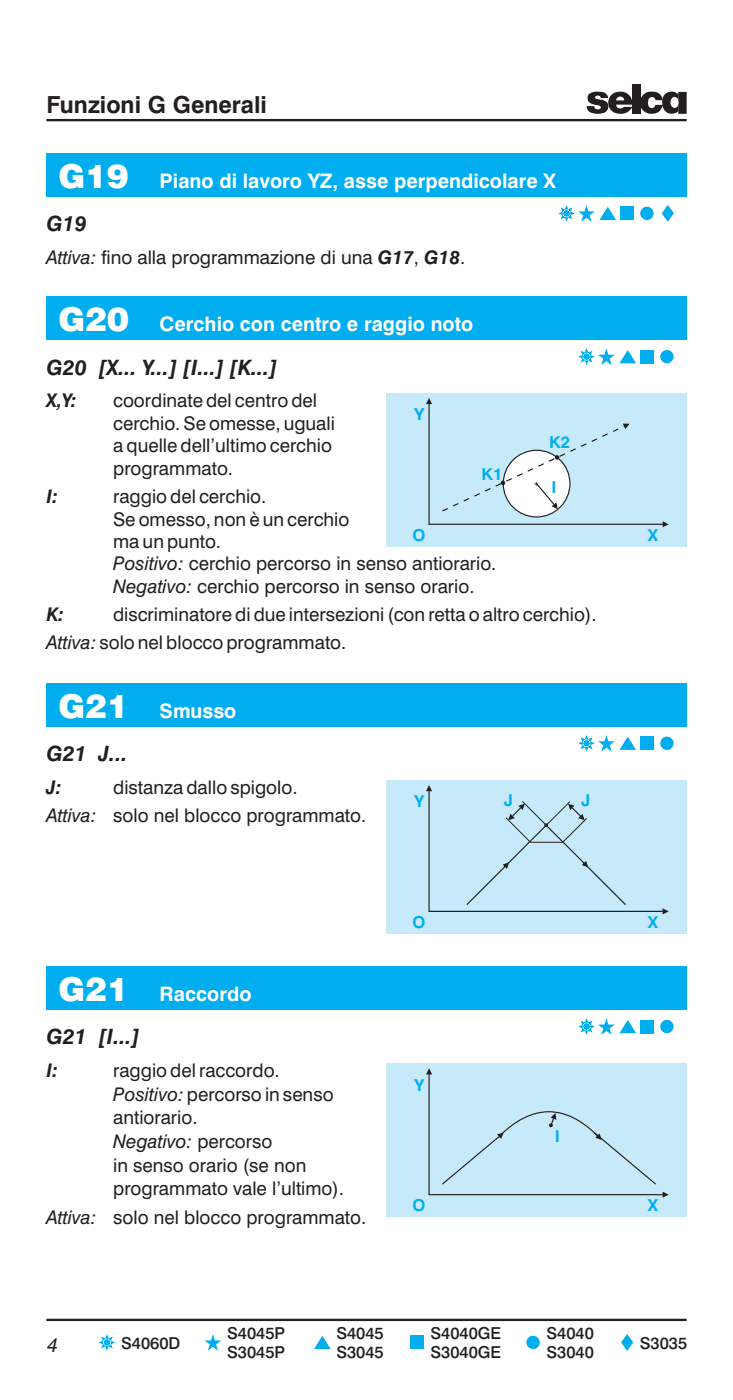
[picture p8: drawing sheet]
<svg xmlns="http://www.w3.org/2000/svg" width="110mm" height="210mm" viewBox="0 0 110 210" stroke-linecap="round" stroke-linejoin="round" font-family="sans-serif">
<path d="M7 198h96" fill="none" stroke="#231f20" stroke-width=".35"/>
<g fill="#00aeef">
<path d="M94 200.1l.9 1.3-.9 1.3-.9-1.3z" fill-rule="evenodd"/>
<path d="M48.3 200.4l1.3 2h-2.5z" fill-rule="evenodd"/>
<path d="M15.1 200.5l2.2 .9-2.2 .9 .9-2.1 .9 2.1-2.1-.9 2.1-.9-.9 2.2z" fill-rule="evenodd"/>
<path d="M84.1 31.1l2.1 .9-2.1 .9 .8-2.1 .9 2.1-2.1-.9 2.1-.9-.9 2.2z" fill-rule="evenodd"/>
<path d="M91.1 31l1.3 2h-2.5z" fill-rule="evenodd"/>
<path d="M100.1 30.7l.9 1.3-.9 1.3-.9-1.3z" fill-rule="evenodd"/>
<path d="M87.1 110.6l2.1 .9-2.1 .9 .8-2.1 .9 2.1-2.1-.9 2.1-.9-.9 2.2z" fill-rule="evenodd"/>
<path d="M94.1 110.5l1.3 2h-2.5z" fill-rule="evenodd"/>
<circle cx="79.9" cy="201.4" r="1"/>
<circle cx="97" cy="32" r="1"/>
<circle cx="100" cy="111.5" r="1"/>
</g>
<g fill="#00aeef">
<path d="M30.7 201.1h.9l.3-.9 .3 .9h1l-.8 .6 .3 1-.8-.6-.8 .6 .3-1z"/>
<path d="M61.5 200.4h2v2h-2z"/>
<path d="M86.7 31.7h.9l.3-.9 .3 .9h1l-.8 .6 .3 1-.8-.6-.7 .6 .3-1z"/>
<path d="M93 31h2v2h-2z"/>
<path d="M7 23h96v6.5h-96z"/>
<path d="M7 102.5h96v6.5h-96z"/>
<path d="M89.7 111.2h.9l.3-.9 .3 .9h1l-.8 .6 .3 1-.8-.6-.7 .6 .3-1z"/>
<path d="M96 110.5h2v2h-2z"/>
</g>
<path d="M58 117h45v23h-45z" fill="#c7eafb"/>
<path d="M64.3 118.7v18.1" fill="none" stroke="#231f20" stroke-width=".18"/>
<path d="M64.3 117.8l.5 .9h-.9z" fill="#231f20"/>
<path d="M64.3 136.7h35.1" fill="none" stroke="#231f20" stroke-width=".18"/>
<path d="M99.3 136.3l1 .4-1 .5z" fill="#231f20"/>
<path d="M75.7 130l-5.7 5.7" fill="none" stroke="#231f20" stroke-width=".18"/>
<path d="M75.4 129.7l.9-.3-.3 .9z" fill="#231f20"/>
<path d="M81.8 123.8l5.8 5.7M81.9 123.8l-6.3 6.3M87.4 129.4l6.4 6.3" fill="none" stroke="#231f20" stroke-width=".18"/>
<path d="M87.9 129.1l.3 1-1-.3z" fill="#231f20"/>
<path d="M75.9 122.7l3.5 3.5M78.3 120.2l3.6 3.6M79.4 126.4h5M85.5 120.3l-3.6 3.5M88 122.8l-3.6 3.5" fill="none" stroke="#231f20" stroke-width=".15"/>
<circle cx="81.9" cy="123.8" r=".2" fill="#231f20" stroke="#231f20" stroke-width=".18"/>
<path d="M78.1 121.2l-1.3 1.2" fill="none" stroke="#231f20" stroke-width=".18"/>
<g fill="#231f20">
<path d="M76.5 122.1l.7 .6-1 .4z"/>
<path d="M77.7 120.9l1-.3-.3 .9z"/>
</g>
<path d="M85.8 121.2l1.2 1.2" fill="none" stroke="#231f20" stroke-width=".18"/>
<g fill="#231f20">
<path d="M86.7 122.7l.6-.6 .4 1z"/>
<path d="M85.2 120.6l.9 .3-.6 .6z"/>
</g>
<g fill="#00aeef">
<path d="M7 145h96v6.5h-96z"/>
<path d="M89.7 153.7h.9l.3-.9 .3 .9h1l-.8 .6 .3 1-.8-.6-.7 .6 .3-1z"/>
<path d="M96 153h2v2h-2z"/>
</g>
<g fill="#00aeef">
<path d="M87.1 153.1l2.1 .9-2.1 .9 .8-2.1 .9 2.1-2.1-.9 2.1-.9-.9 2.2z" fill-rule="evenodd"/>
<path d="M94.1 153l1.3 2h-2.5z" fill-rule="evenodd"/>
<circle cx="100" cy="154" r="1"/>
</g>
<path d="M58 159.5h45v23h-45z" fill="#c7eafb"/>
<path d="M64.3 161.2v18.1" fill="none" stroke="#231f20" stroke-width=".18"/>
<path d="M64.3 160.3l.5 .9h-.9z" fill="#231f20"/>
<path d="M64.3 179.2h35.1" fill="none" stroke="#231f20" stroke-width=".18"/>
<path d="M99.3 178.8l1 .4-1 .5z" fill="#231f20"/>
<path d="M74.8 170.5l-8.5 7.1" fill="none" stroke="#231f20" stroke-width=".18"/>
<path d="M74.5 170.2l1-.3-.4 1z" fill="#231f20"/>
<path d="M74.9 170.4a11.2 11.2 0 0 1 6.8-3.6 9.3 9.3 0 0 1 6.8 2.6l1.1 1M89.1 169.9l9.2 7.7" fill="none" stroke="#231f20" stroke-width=".18"/>
<path d="M89.9 170l.3 1-1-.3z" fill="#231f20"/>
<path d="M83 167.8l-.4 1" fill="none" stroke="#231f20" stroke-width=".18"/>
<path d="M82.5 167.7l.8-.7 .1 1z" fill="#231f20"/>
<circle cx="82.6" cy="168.8" r=".2" fill="#231f20" stroke="#231f20" stroke-width=".18"/>
<g fill="#00aeef">
<path d="M7 44.5h96v6.5h-96z"/>
<path d="M89.7 53.2h.9l.3-.9 .3 .9h1l-.8 .6 .3 1-.8-.6-.7 .6 .3-1z"/>
<path d="M96 52.5h2v2h-2z"/>
</g>
<g fill="#00aeef">
<path d="M87.1 52.6l2.1 .9-2.1 .9 .8-2.1 .9 2.1-2.1-.9 2.1-.9-.9 2.2z" fill-rule="evenodd"/>
<path d="M94.1 52.5l1.3 2h-2.5z" fill-rule="evenodd"/>
<circle cx="100" cy="53.5" r="1"/>
</g>
<path d="M58 59h45v23h-45z" fill="#c7eafb"/>
<path d="M64.3 60.6v18.1" fill="none" stroke="#231f20" stroke-width=".18"/>
<path d="M64.3 59.7l.5 .9h-.9z" fill="#231f20"/>
<path d="M64.3 78.7h35.1" fill="none" stroke="#231f20" stroke-width=".18"/>
<path d="M99.3 78.2l1 .5-1 .4z" fill="#231f20"/>
<circle cx="80.5" cy="72.6" r="5" fill="#fff"/>
<g fill="none" stroke="#231f20" stroke-width=".18">
<path d="M80.4 72.6l2.7 3.1"/>
<circle cx="80.5" cy="72.6" r="5"/>
</g>
<path d="M82.7 76l.7-.6 .2 1z" fill="#231f20"/>
<path d="M66.3 76.7l27.3-12.7" fill="none" stroke="#231f20" stroke-width=".18" stroke-dasharray=".9 .9" stroke-linecap="butt"/>
<path d="M93.4 63.5l1 .1-.6 .8z" fill="#231f20"/>
<g fill="#231f20" stroke="#231f20" stroke-width=".18">
<circle cx="75.4" cy="72.4" r=".25"/>
<circle cx="83.5" cy="68.6" r=".25"/>
</g>
<path d="M7 18h96" fill="none" stroke="#231f20" stroke-width=".35"/>
<path d="M94.8 12.7h1.2v4.4h-1.2z" fill="#231f20"/>
<g fill="#231f20">
<path d="M91.6 14.4a1.73 1.73 0 0 0-.1 2.1 1.73 1.73 0 0 0 2.1 .5 1.81 1.81 0 0 0 1.2-1h-1.3a.62 .62 0 0 1-.7 .3 .62 .62 0 0 1-.4-.6h2.4a1.84 1.84 0 0 0-1.1-1.9 1.84 1.84 0 0 0-2.1 .6zM92.5 14.7a.6 .6 0 0 1 .6-.2 .6 .6 0 0 1 .5 .6h-1.2z" fill-rule="evenodd"/>
<path d="M88.3 14.2a2.37 2.37 0 0 1 2.7 0l.2 .5h-1.1l-.1-.1a.46 .46 0 0 0-.8 0l.3 .3a1.63 1.63 0 0 1 1.7 .8 1.13 1.13 0 0 1-1.2 1.4 1.76 1.76 0 0 1-2-.8v-.4h1.1a.55 .55 0 0 0 .3 .5 .55 .55 0 0 0 .6-.1l.1-.2-.2-.2-1-.2a.92 .92 0 0 1-.6-1.5z" fill-rule="evenodd"/>
<path d="M96.4 14.3a1.81 1.81 0 0 1 2.9 .4v.3h-1a.58 .58 0 0 0-.7-.4 .58 .58 0 0 0-.4 .7 .66 .66 0 0 0 .7 .9l.4-.5h1.1a1.72 1.72 0 0 1-2.5 1.2 1.72 1.72 0 0 1-.5-2.6z" fill-rule="evenodd"/>
<path d="M101.7 13.8h1.3v3.3h-1.3z" fill-rule="evenodd"/>
<path d="M99.7 14.1a1.46 1.46 0 0 1 2 .1v.9a.62 .62 0 0 0-.8-.5 .62 .62 0 0 0-.4 .8 .62 .62 0 0 0 .5 .8 .62 .62 0 0 0 .7-.5v1a1.48 1.48 0 0 1-1.7 .2 1.48 1.48 0 0 1-.7-1.6v-.5z" fill-rule="evenodd"/>
</g>
<g font-size="4.9" fill="#fff">
<text x="8.8" y="28.2">G19</text>
<text x="8.8" y="49.7">G20</text>
<text x="8.8" y="107.7">G21</text>
<text x="8.8" y="150.2">G21</text>
</g>
<text font-size="3.5" fill="#231f20" x="7" y="17">Funzioni G Generali</text>
<g font-size="3.2" fill="#231f20">
<text x="7" y="34.7">G19</text>
<text x="7" y="56.2">G20 [X... Y...] [I...] [K...]</text>
<text x="7" y="114.2">G21 J...</text>
<text x="7" y="156.7">G21 [I...]</text>
</g>
<g font-size="3" fill="#fff">
<text x="23.9" y="28.1">Piano di lavoro YZ, asse perpendicolare X</text>
<text x="23.9" y="49.6">Cerchio con centro e raggio noto</text>
<text x="23.9" y="107.6">Smusso</text>
<text x="23.9" y="150.1">Raccordo</text>
</g>
<text font-size="3" fill="#231f20" x="7.1" y="202.9">4</text>
<g font-size="2.8" fill="#231f20">
<text x="7" y="39.6">Attiva: fino alla programmazione di una G17 G18.</text>
<text x="62" y="39.6">,</text>
<text x="7" y="61.1">X,Y:</text>
<text x="17" y="61.1">coordinatedelcentrodel</text>
<text x="17" y="64.5">cerchio.Seomesse,uguali</text>
<text x="17" y="67.8">aquelledell’ultimocerchio</text>
<text x="17" y="71.2">programmato.</text>
<text x="7" y="75.5">I:</text>
<text x="17" y="75.5">raggiodelcerchio.</text>
<text x="17" y="78.8">Seomesso,nonèuncerchio</text>
<text x="17" y="82.2">maunpunto.</text>
<text x="17" y="85.5">Positivo: cerchio percorso in senso antiorario.</text>
<text x="17" y="88.9">Negativo: cerchio percorso in senso orario.</text>
<text x="7" y="93.1">K:</text>
<text x="17" y="93.1">discriminatoredidueintersezioni(conrettaoaltrocerchio).</text>
<text x="7" y="97.4">Attiva:solonelbloccoprogrammato.</text>
<text x="7" y="119.1">J:</text>
<text x="17" y="119.1">distanzadallospigolo.</text>
<text x="7" y="123.3">Attiva:</text>
<text x="17" y="123.3">solo nel blocco programmato.</text>
<text x="7" y="161.6">I:</text>
<text x="17" y="161.6">raggiodelraccordo.</text>
<text x="17" y="165.1">Positivo:percorsoinsenso</text>
<text x="17" y="168.7">antiorario.</text>
<text x="17" y="172.2">Negativo: percorso</text>
<text x="17" y="175.8">in senso orario (se non</text>
<text x="17" y="179.3">programmato vale l’ultimo).</text>
<text x="7" y="183.6">Attiva:</text>
<text x="17" y="183.6">solo nel blocco programmato.</text>
</g>
<g font-size="2.5" fill="#00aeef">
<text x="62.1" y="63">Y</text>
<text x="82.4" y="67.3">K2</text>
<text x="72.2" y="72">K1</text>
<text x="82.7" y="74">I</text>
<text x="61.9" y="81.1">O</text>
<text x="97.1" y="81.1">X</text>
<text x="62.1" y="121.1">Y</text>
<text x="75.5" y="120.9">J</text>
<text x="87.2" y="120.9">J</text>
<text x="61.9" y="139.2">O</text>
<text x="97.1" y="139.2">X</text>
<text x="62.1" y="163.6">Y</text>
<text x="83.2" y="171.3">I</text>
<text x="61.9" y="181.7">O</text>
<text x="97.1" y="181.7">X</text>
</g>
<g font-size="2.5" fill="#231f20">
<text x="18.2" y="202.4">S4060D</text>
<text x="34.1" y="200.8">S4045P</text>
<text x="34.1" y="203.8">S3045P</text>
<text x="50.4" y="200.8">S4045</text>
<text x="50.4" y="203.8">S3045</text>
<text x="64.5" y="200.8">S4040GE</text>
<text x="64.5" y="203.8">S3040GE</text>
<text x="81.9" y="200.8">S4040</text>
<text x="81.9" y="203.8">S3040</text>
<text x="95.9" y="202.4">S3035</text>
</g>
<text font-size="1.1" fill="#231f20" x="80" y="72.8">+</text>
</svg>
